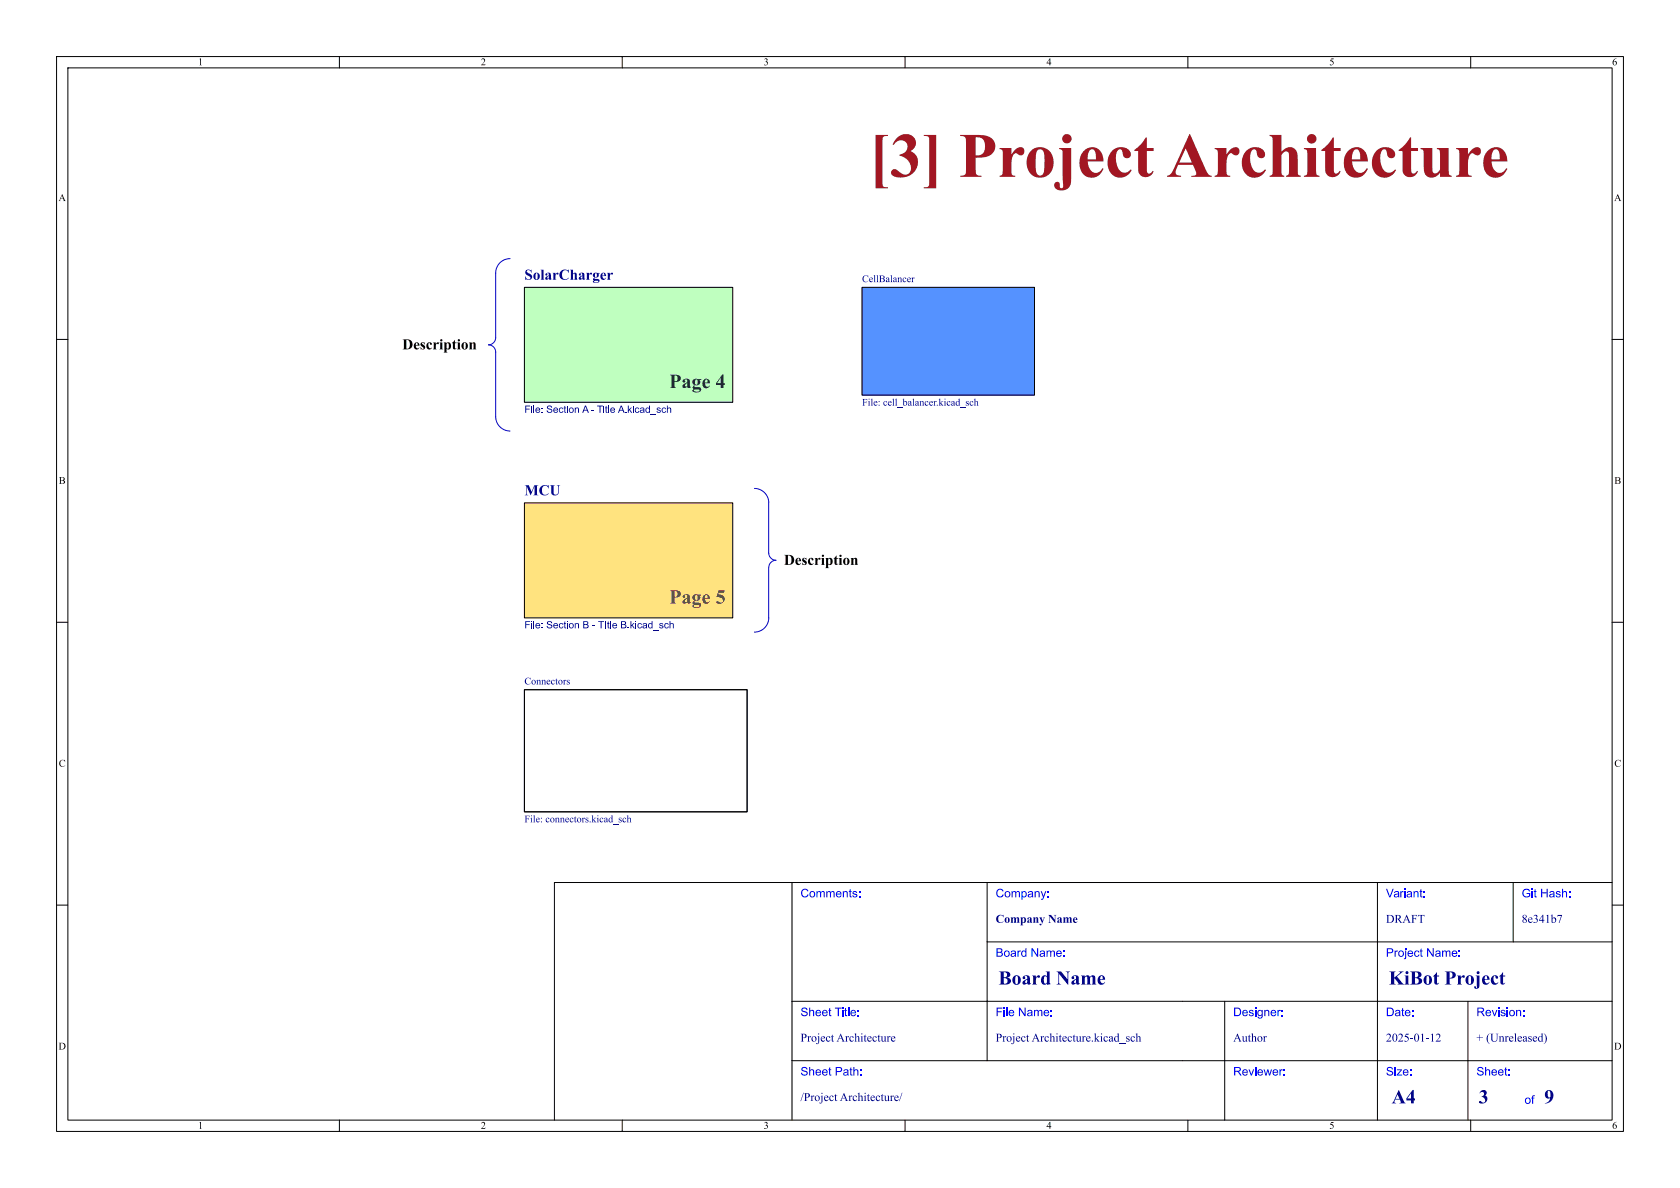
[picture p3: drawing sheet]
<svg xmlns="http://www.w3.org/2000/svg" width="297mm" height="210mm" viewBox="0 0 297 210" stroke-linecap="round" stroke-linejoin="round" font-family="sans-serif">
<g fill="none" stroke="#000" stroke-width=".18">
<path d="M10 10h277v190h-277zM12 12h273v186h-273zM60 10v2M110 10v2M160 10v2M210 10v2M260 10v2M152.4 50.8h30.5v19.1h-30.5zM10 60h2M285 60h2M10 110h2M285 110h2"/>
<path d="M92.7 121.9h39.4v21.6h-39.4zM140 156v42M174.5 156v31.5M243.5 156v42M267.5 156v10.5M285 156h-187v42M10 160h2M140 177h145M174.5 166.5h110.5M216.5 177v21M259.5 177v21M285 160h2"/>
<path d="M60 198v2M110 198v2M140 187.5h145M160 198v2M210 198v2M260 198v2"/>
</g>
<path d="M152.4 50.8h30.5v19.1h-30.5z" fill="#5592ff" stroke="#5592ff" stroke-width=".18"/>
<path d="M92.7 50.8h36.8v20.3h-36.8z" fill="#bfffbf" stroke="#bfffbf" stroke-width=".18"/>
<path d="M92.7 88.9h36.8v20.3h-36.8z" fill="#ffe37f" stroke="#ffe37f" stroke-width=".18"/>
<g fill="#000084">
<path d="M153.9 70.6l.3-.1v1.1l.1 .1h-.4l.2-.1v-.8z"/>
<path d="M157.7 70.6l.3-.1v1.1l.1 .1h-.4l.2-.1v-.8z"/>
<path d="M158.2 70.6l.3-.1v1.1l.1 .1h-.4l.2-.1v-.8z"/>
<path d="M159.6 70.6l.2-.1v.5a.39 .39 0 0 1 .6 .3 .39 .39 0 0 1-.4 .4l-.3-.1v-.5h.1v.5a.27 .27 0 0 0 .4-.3 .27 .27 0 0 0-.4-.2h-.1v-.5z"/>
<path d="M161.3 70.6l.3-.1v1.1l.1 .1h-.4l.1-.1v-.8z"/>
<path d="M165.9 70.6l.3-.1v.8l.3-.3-.1-.1h.4l-.4 .3 .4 .5h-.4l-.2-.4v.3l.1 .1h-.4l.2-.2v-.9z"/>
<path d="M169.4 70.6l.2-.1v1.1h.2l-.3 .1v-.1l-.4 .1-.2-.3v-.1h.2l.1 .3h.3l-.1-.6h-.2l-.1 .3h-.2l.3-.4 .3 .1v-.4z"/>
<path d="M172.2 70.6l.2-.1v.6l.2-.2 .2 .1 .2 .7h-.4l.2-.2-.1-.4-.1-.1-.2 .1v.5l.2 .1h-.4l.1-.1v-.8z"/>
<circle cx="153.6" cy="70.6" r=".09"/>
<circle cx="167.1" cy="70.6" r=".09"/>
</g>
<path d="M92.7 50.8h36.8v20.3h-36.8z" fill="none" stroke="#000" stroke-width=".18"/>
<g fill="#000084">
<path d="M92.9 71.7h.8v.1h-.7v.4h.6v.2h-.6v.6h-.1z"/>
<path d="M93.9 71.7h.2v.2h-.2z"/>
<path d="M94.3 71.7h.2v1.3h-.2z"/>
<path d="M96.8 71.8l.6-.1 .2 .3-.1 .1a.27 .27 0 0 0-.4-.3 .27 .27 0 0 0-.2 .4h.3a.43 .43 0 0 1 .4 .6 .43 .43 0 0 1-.7 .1l-.3-.3 .2-.1a.33 .33 0 0 0 .3 .3 .33 .33 0 0 0 .4-.3l-.7-.3z"/>
<path d="M99.8 71.8l.1-.1v.4h.2v.1h-.2v.5l.2 .3a.23 .23 0 0 1-.3 0 .23 .23 0 0 1 0-.3v-.5h-.1z"/>
<path d="M100.2 71.7h.2v.2h-.2z"/>
<path d="M103.4 71.7h.2l.5 1.3h-.2l-.1-.4h-.6l-.1 .4h-.2l.2-.6h.6l-.2-.6-.2 .6h-.2z"/>
<path d="M105.6 71.7h1v.1h-.4v1.2h-.2v-1.2h-.4z"/>
<path d="M106.7 71.7h.1v.2h-.1z"/>
<path d="M107.1 71.8l.1-.1v.4h.2v.1h-.2v.5l.2 .3a.23 .23 0 0 1-.3 0 .23 .23 0 0 1 0-.3v-.5h-.1z"/>
<path d="M107.5 71.7h.2v1.3h-.2z"/>
<path d="M109.7 71.7h.2l.5 1.3h-.2l-.1-.4h-.5l-.2 .4h-.2l.2-.6h.6l-.2-.6-.2 .6h-.2z"/>
<path d="M111 71.7h.2v.7l.3-.3h.2l-.3 .3 .4 .6h-.2l-.3-.5-.1 .5h-.2z"/>
<path d="M111.9 71.7h.1v.2h-.1z"/>
<path d="M114.2 72.1l.3-.1 .2 .2v-.5h.2v1.3h-.1v-.1l-.2 .1-.3-.1-.2-.3 .2-.1a.29 .29 0 0 0 .3 .3 .29 .29 0 0 0 .1-.4l-.2-.2-.2 .3h-.2z"/>
<path d="M117.9 71.7h.2v.5l.2-.2 .3 .2 .1 .8h-.2v-.7l-.2-.1-.2 .1v.7h-.2z"/>
</g>
<path d="M92.7 88.9h36.8v20.3h-36.8z" fill="none" stroke="#000" stroke-width=".18"/>
<g fill="#000084">
<path d="M92.9 109.8h.8v.1h-.7v.4h.6v.2h-.6v.6h-.1z"/>
<path d="M93.9 109.8h.2v.2h-.2z"/>
<path d="M94.3 109.8h.2v1.3h-.2z"/>
<path d="M96.8 109.9l.6-.1 .2 .3-.1 .1a.27 .27 0 0 0-.4-.3 .27 .27 0 0 0-.2 .4h.3a.43 .43 0 0 1 .4 .6 .43 .43 0 0 1-.7 .1l-.3-.3 .2-.1a.33 .33 0 0 0 .3 .3 .33 .33 0 0 0 .4-.3l-.7-.3z"/>
<path d="M99.8 109.9l.1-.1v.4h.2v.1h-.2v.5l.2 .3a.23 .23 0 0 1-.3 0 .23 .23 0 0 1 0-.3v-.5h-.1z"/>
<path d="M100.2 109.8h.2v.2h-.2z"/>
<path d="M103.1 109.8l.8 .1 .1 .3-.2 .2 .3 .2a.38 .38 0 0 1-.5 .5h-.5v-.2l.8-.1-.1-.3h-.5v.4h-.2v-.6h.5a.2 .2 0 0 0 .2-.1 .2 .2 0 0 0-.1-.2l-.4-.1v.4h-.2z"/>
<path d="M105.8 109.8h1v.1h-.4v1.2h-.2v-1.2h-.4z"/>
<path d="M107 109.8h.1v1.3h-.1z"/>
<path d="M107.4 109.9l.2-.1v.4h.1v.1h-.1v.5l.2 .3a.23 .23 0 0 1-.3 0 .23 .23 0 0 1-.1-.3v-.5h-.1z"/>
<path d="M107.9 109.8h.2v1.3h-.2z"/>
<path d="M109.8 109.8l.8 .1 .1 .3-.2 .2 .2 .2a.38 .38 0 0 1-.4 .5h-.5v-.2l.8-.1-.1-.3h-.5v.4h-.2v-.6h.4a.2 .2 0 0 0 .3-.1 .2 .2 0 0 0-.2-.2l-.3-.1v.4h-.2z"/>
<path d="M111.5 109.8h.1v.7l.4-.3h.2l-.4 .3 .4 .6h-.2l-.3-.5-.1 .5h-.1z"/>
<path d="M112.3 109.8h.2v.2h-.2z"/>
<path d="M114.7 110.2l.2-.1 .3 .2v-.5h.2v1.3h-.2v-.1l-.2 .1-.2-.1-.2-.3 .1-.1a.29 .29 0 0 0 .4 .3 .29 .29 0 0 0 .1-.4l-.3-.2-.2 .3h-.1z"/>
<path d="M118.4 109.8h.1v.5l.3-.2 .3 .2v.8h-.1v-.7l-.2-.1-.3 .1v.7h-.1z"/>
</g>
<path d="M92.7 121.9h39.4v21.6h-39.4z" fill="none" stroke="#000" stroke-width=".18"/>
<g fill="#000084">
<path d="M94.2 144.2l.3-.1v1.2l.1 .1h-.3l.1-.1v-.8z"/>
<path d="M104.6 144.2l.2-.1v.8l.3-.2v-.1h.3l-.4 .3 .5 .5h-.4l-.3-.5 .1 .4 .1 .1h-.4l.1-.2v-.9z"/>
<path d="M108 144.2l.3-.1v1.1l.1 .1-.2 .1-.1-.1-.3 .1-.2-.3v-.2h.1l.2 .3h.2l-.1-.6h-.1l-.2 .3h-.1l.2-.3h.3v-.3z"/>
<path d="M110.8 144.2l.3-.1v.6l.2-.1h.2l.1 .8h-.3l.1-.2v-.5l-.1-.1-.2 .2v.5l.1 .1h-.4l.1-.1v-.8z"/>
<circle cx="94" cy="144.2" r=".09"/>
<circle cx="105.7" cy="144.2" r=".09"/>
</g>
<path d="M90.2 45.7a2.54 2.54 0 0 0-2.6 2.6v11.4a1.28 1.28 0 0 1-1.2 1.3 1.28 1.28 0 0 1 1.2 1.2v11.5a2.56 2.56 0 0 0 2.6 2.5M133.4 86.3a2.56 2.56 0 0 1 2.5 2.6v8.9M135.9 97.8a1.28 1.28 0 0 0 1.3 1.2 1.32 1.32 0 0 0-1.3 1.3v8.9a2.54 2.54 0 0 1-2.5 2.5" fill="none" stroke="#0000c2" stroke-width=".18"/>
<g fill="#000">
<circle cx="78" cy="60.2" r=".2"/>
<circle cx="81.1" cy="60.2" r=".2"/>
<circle cx="145.5" cy="98.3" r=".2"/>
<circle cx="148.6" cy="98.3" r=".2"/>
</g>
<text font-size="11.1" fill="#a21622" x="153.6" y="34.2">[3] ProjectArchitecture</text>
<text font-size="3.5" fill="#143c28" x="118.3" y="69">Page4</text>
<text font-size="3.5" fill="#644632" x="118.3" y="107.1">Page5</text>
<g font-size="3.5" fill="#00007f">
<text x="176.5" y="174.9">BoardName</text>
<text x="245.5" y="174.9">KiBotProject</text>
<text x="246" y="195.9">A4</text>
<text x="261.4" y="196">3</text>
<text x="273" y="196">9</text>
</g>
<g font-size="2.7" fill="#000084">
<text x="92.7" y="49.8">SolarCharger</text>
<text x="92.7" y="87.9">MCU</text>
</g>
<g font-size="2.7">
<text x="71.1" y="62.8">Description</text>
<text x="138.6" y="100.9">Description</text>
</g>
<g font-size="2.1" fill="#00f">
<text x="141.5" y="159.2">Comments:</text>
<text x="176" y="159.2">Company:</text>
<text x="245" y="159.2">Variant:</text>
<text x="269" y="159.2">Git Hash:</text>
<text x="176" y="169.7">Board Name:</text>
<text x="245" y="169.7">Project Name:</text>
<text x="141.5" y="180.2">Sheet Title:</text>
<text x="176" y="180.2">File Name:</text>
<text x="218" y="180.2">Designer:</text>
<text x="245" y="180.2">Date:</text>
<text x="261" y="180.2">Revision:</text>
<text x="141.5" y="190.7">Sheet Path:</text>
<text x="218" y="190.7">Reviewer:</text>
<text x="245" y="190.7">Size:</text>
<text x="261" y="190.7">Sheet:</text>
<text x="269.5" y="195.7">of</text>
</g>
<g font-size="2.1" fill="#00007f">
<text x="176" y="163.7">CompanyName</text>
<text x="245" y="163.7">DRAFT</text>
<text x="269" y="163.7">8e341b7</text>
<text x="141.5" y="184.7">ProjectArchitecture</text>
<text x="176" y="184.7">ProjectArchitecture.kicad_sch</text>
<text x="218" y="184.7">Author</text>
<text x="245" y="184.7">2025-01-12</text>
<text x="261" y="184.7">+ (Unreleased)</text>
<text x="141.5" y="195.2">/ProjectArchitecture/</text>
</g>
<g font-size="1.8">
<text x="35" y="12">1</text>
<text x="85" y="12">2</text>
<text x="135" y="12">3</text>
<text x="185" y="12">4</text>
<text x="235" y="12">5</text>
<text x="285" y="12">6</text>
<text x="10.3" y="36">A</text>
<text x="285.3" y="36">A</text>
<text x="10.4" y="86">B</text>
<text x="285.4" y="86">B</text>
<text x="10.4" y="136">C</text>
<text x="285.4" y="136">C</text>
<text x="10.3" y="186">D</text>
<text x="285.3" y="186">D</text>
<text x="35" y="200">1</text>
<text x="85" y="200">2</text>
<text x="135" y="200">3</text>
<text x="185" y="200">4</text>
<text x="235" y="200">5</text>
<text x="285" y="200">6</text>
</g>
<g font-size="1.8" fill="#000084">
<text x="152.4" y="50.1">CellBalancer</text>
<text x="92.7" y="73.7">File: Section A - Title A.kicad_sch</text>
<text x="152.4" y="72.4">File: cell_balancer.kicad_sch</text>
<text x="92.7" y="111.8">File: Section B - TItle B.kicad_sch</text>
<text x="92.7" y="121.2">Connectors</text>
<text x="92.7" y="146.1">File: connectors.kicad_sch</text>
</g>
</svg>
